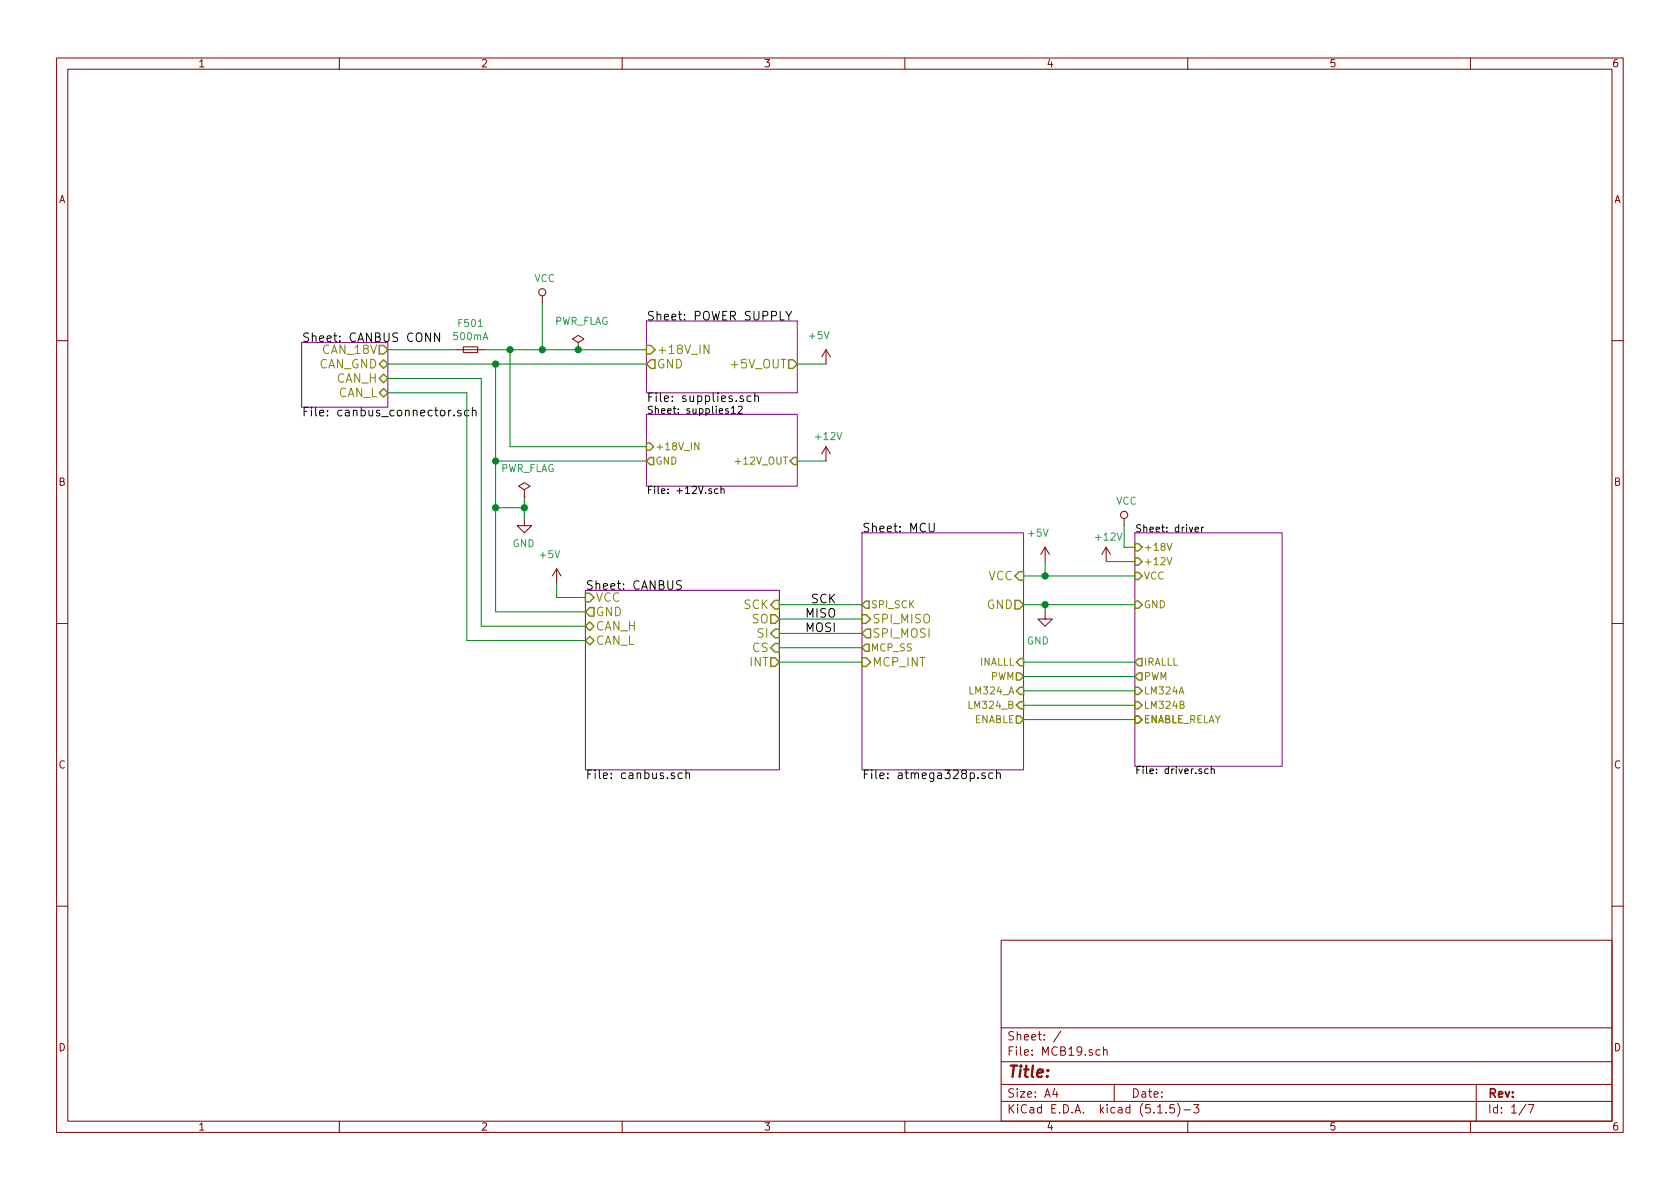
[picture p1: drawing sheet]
<svg xmlns="http://www.w3.org/2000/svg" width="297mm" height="210mm" viewBox="0 0 297 210" stroke-linecap="round" stroke-linejoin="round" font-family="sans-serif">
<g fill="none" stroke="#840000" stroke-width=".18">
<path d="M10 10.3h277v189.9h-277zM12 12.2h273v186.1h-273zM60 10.3v1.9M110 10.3v1.9M160 10.3v1.9M210 10.3v1.9M260 10.3v1.9M95.9 52.3v1.3M10 60.2h2M80.6 61.8h5.1M81.9 61.3h2.6v1.1h-2.6zM102.2 60.6l1.1-.7-1.1-.6-1 .6 1 .7v1.2"/>
<path d="M102.2 61.8h.1M146 61.8l.8 1.3M146 61.8v2.6M146 79v2.5M146 61.8l-.7 1.3M146 79l-.7 1.3M146 79l.8 1.3M285 60.2h2M92.7 86.6l1-.6-1-.7-1 .7 1 .6v1.3M92.7 87.9h.1M92.7 91.7v1.3h-1.3l1.3 1.2 1.3-1.2h-1.3M184.8 96.8l.7 1.2"/>
<path d="M184.8 96.8v2.5M184.8 96.8l-.8 1.2M195.6 96.8l-.8 1.2M195.6 96.8v2.5M195.6 96.8l.7 1.2M198.8 91.7v1.3M10 110.3h2M98.4 100.6l.8 1.2M98.4 100.6v2.5M98.4 100.6l-.7 1.2M184.8 108.2v1.3h-1.3l1.3 1.2 1.3-1.2h-1.3M285 110.3h2"/>
<path d="M10 160.2h2M177 166.3h108v32h-108zM285 160.2h2M60 198.3v1.9M110 198.3v1.9M160 198.3v1.9M177 194.8h108M177 191.8h108M177 187.8h108M177 181.8h108M186.5 192.5l-.4 1h1M186.8 193v1"/>
<path d="M187.6 182.3l-1.3 2M194.5 185.7l-.4-.1-.3 .3v.6l.3 .1 .4-.1M195.1 185.7l.2-.1 .4 .1 .1 .9M195.1 185.1v1.5M197 191.8v3M204.7 196.8h.8M206.2 196.7v.1M207.6 195.3h-.7l-.1 .7 .2-.1 .5 .1 .2 .2-.1 .5-.2 .1-.6-.1M208.2 195.1a1.71 1.71 0 0 1 0 2.3M209.3 196.3h1.2M210 198.3v1.9M211 195.3h1l-.5 .6 .4 .1v.7l-.2 .1-.7-.1"/>
<path d="M260 198.3v1.9M261 191.8v6.5M269.8 195.2l-1.2 2M270.2 195.3h1l-.6 1.5"/>
<circle cx="95.9" cy="51.7" r=".63"/>
<circle cx="198.8" cy="91.1" r=".63"/>
</g>
<path d="M114.3 56.8h26.7v12.7h-26.7zM53.3 60.6h15.3v11.4h-15.3zM114.3 73.3h26.7v12.7h-26.7zM152.4 94.2h28.6v41.9h-28.6zM200.7 94.2h26v41.3h-26zM103.5 104.4h34.3v31.7h-34.3z" fill="none" stroke="#840084" stroke-width=".18"/>
<g fill="none" stroke="#000" stroke-width=".18">
<path d="M77.7 58.9v1.5l-.9-1.5v1.5M139 55.1l.5 .7 .5-.7M139.5 55.8v.8M80.3 73.4v.2M81.5 72.6l-.4-.1-.2 .2 .1 .3 .5 .1v.4h-.6M82.9 72.6l-.5-.1-.3 .3v.4l.2 .3h.6M83.5 72.7l.1-.1a.37 .37 0 0 1 .6 .1v.9M83.5 72v1.6M129.3 72.2l.4-.4v1.3M129.3 73.1h.7M130.5 72l.5-.2 .2 .4-.7 .9h.7M131.4 70.1a.37 .37 0 0 0-.6 .1l.1 .2 .6 .3-.2 .3-.5-.1"/>
<path d="M132.8 70.1l-.4-.1-.3 .3 .1 .6h.6M133.5 70.1a.37 .37 0 0 1 .6 .1v.8M133.5 69.5v1.5M126.9 86.5l-.3-.1-.3 .3 .2 .5h.4M127.5 86.6l.2-.2 .3 .1v.8M127.5 86v1.3M164.3 92.5l.1 1.4a.48 .48 0 0 0 .7 0l.1-1.4M211.3 93.6l.6-.1v-.2l-.4-.1-.2 .2 .1 .6h.5M212.4 93.2v.9M212.8 93.2l-.4 .2M120.5 102.8l-.6-.1-.2 .1v.5l.6 .3 .2 .3-.3 .3-.6-.1M120.6 136.7h-.4l-.2 .1v.7a.48 .48 0 0 0 .6 .1"/>
<path d="M121.3 136.8l.2-.1h.4v1M121.3 136.2v1.5M174.2 136.7a.37 .37 0 0 0-.6 .2l.1 .2 .5 .3-.2 .3-.4-.1M175.5 136.7h-.4l-.2 .1v.7a.48 .48 0 0 0 .6 .1M176.2 136.8l.2-.1h.4l.1 1M176.2 136.2v1.5M213.6 136h-.4l-.2 .2 .1 .5h.5M214.1 136.1l.2-.1h.3l.1 .8M214.1 135.5v1.3"/>
</g>
<g fill="none" stroke="#848400" stroke-width=".25">
<path d="M67.1 69.5l.7-.8 .8 .8-.8 .7zM67.1 61.1h.7l.8 .7-.8 .8h-.7zM67.1 64.4l.7-.8 .8 .8-.8 .7zM67.8 66.2l.8 .7-.8 .8-.7-.8zM114.3 61.1h.8l.7 .7-.7 .8h-.8zM114.3 78.4h.6l.7 .6-.7 .6h-.6zM115.1 63.6h.7v1.5h-.7l-.8-.7zM139.4 63.6h.8l.8 .8-.8 .7h-.8zM114.9 80.9h.7v1.3h-.7l-.6-.7zM140.3 80.9h.7v1.3h-.7l-.6-.7zM200.7 98.7h.6l.6 .6-.6 .6h-.6zM200.7 96.1h.6l.6 .7-.6 .6h-.6z"/>
<path d="M103.5 108.2l.8-.8h.7v1.6h-.7zM103.5 104.9h.8l.7 .8-.7 .7h-.8zM103.5 110.7l.8-.7 .7 .7-.7 .8zM103.5 113.3l.8-.8 .7 .8-.7 .7zM136.3 108.7h.7l.8 .8-.8 .7h-.7zM136.3 114.5l.7-.7h.8v1.5h-.8zM136.3 106.9l.7-.7h.8v1.5h-.8zM136.3 116.3h.7l.8 .8-.8 .8h-.7zM137 111.2h.8v1.6h-.8l-.7-.8zM152.4 108.7h.8l.7 .8-.7 .7h-.8zM152.4 116.3h.8l.7 .8-.7 .8h-.8zM153 106.3h.7v1.3h-.7l-.6-.7z"/>
<path d="M153 113.9h.7v1.3h-.7l-.6-.7zM153.2 111.2h.7v1.6h-.7l-.8-.8zM179.5 106.2h.7l.8 .7-.8 .8h-.7zM179.7 119h.6l.7 .6-.7 .7h-.6zM180.2 101.1h.8v1.5h-.8l-.7-.8zM180.3 116.5h.7v1.2h-.7l-.6-.6zM200.7 101.2h.6l.6 .6-.6 .7h-.6zM200.7 106.3h.6l.6 .6-.6 .7h-.6zM201.3 116.5h.6v1.2h-.6l-.6-.6zM201.3 119h.6v1.3h-.6l-.6-.7zM179.7 126.6h.6l.7 .6-.7 .7h-.6zM180.3 121.5h.7v1.3h-.7l-.6-.6z"/>
<path d="M180.3 124.1h.7v1.2h-.7l-.6-.6zM200.7 121.5h.6l.6 .7-.6 .6h-.6zM200.7 126.6h.6l.6 .6-.6 .7h-.6zM200.7 124.1h.6l.6 .6-.6 .6h-.6z"/>
</g>
<path d="M123.6 78.3v1.2l-.8-1.2v1.2M125.3 61v1.5l-.8-1.5v1.5M130 81.6h1M206.3 98.6l.5 1.3 .4-1.3M206.3 96.1l.5 1.2 .4-1.2M208.7 124.6h.5l.1-.2v-.3l-.6-.1v1.3h.4l.2-.2 .1-.3-.3-.2" fill="none" stroke="#848400" stroke-width=".18"/>
<g fill="none" stroke="#008400" stroke-width=".18">
<path d="M95.9 53.6v8.2M68.6 61.8h12M68.6 66.9h16.5v43.8h18.4M68.6 69.5h13.9v43.8h21M68.6 64.4h45.7M85.7 61.8h28.6M87.6 64.4v43.8h15.9M90.2 61.8v17.2h24.1M141 64.4h5M87.6 81.5h26.7M87.6 89.8h5.1M92.7 87.9v3.8"/>
<path d="M141 81.5h5M184.8 99.3v2.5M195.6 99.3h5.1M198.8 93v3.8h1.9M98.4 103.1v2.6h5.1M137.8 117.1h14.6M137.8 106.9h14.6M137.8 114.5h14.6M137.8 109.5h14.6M137.8 112h14.6M181 117.1h19.7M181 119.6h19.7"/>
<path d="M181 106.9h19.7M181 101.8h19.7M184.8 106.9v1.3M181 122.2h19.7M181 124.7h19.7M181 127.2h19.7"/>
</g>
<g fill="#008400" stroke="#008400" stroke-width=".25">
<circle cx="184.8" cy="106.9" r=".51"/>
<circle cx="184.8" cy="101.8" r=".51"/>
<circle cx="87.6" cy="64.4" r=".51"/>
<circle cx="87.6" cy="81.5" r=".51"/>
<circle cx="95.9" cy="61.8" r=".51"/>
<circle cx="92.7" cy="89.8" r=".51"/>
<circle cx="90.2" cy="61.8" r=".51"/>
<circle cx="102.2" cy="61.8" r=".51"/>
<circle cx="87.6" cy="89.8" r=".51"/>
</g>
<text font-size="2.8" fill="#840000" x="178" y="190.5">Title:</text>
<g font-size="2.1">
<text x="114.3" y="56.7">Sheet: POWER SUPPLY</text>
<text x="53.3" y="60.5">Sheet: CANBUS CONN</text>
<text x="114.3" y="71.1">File: supplies.sch</text>
<text x="53.3" y="73.6">File: canbus_connector.sch</text>
<text x="152.4" y="94.1">Sheet: MCU</text>
<text x="103.5" y="104.3">Sheet: CANBUS</text>
<text x="143.5" y="106.7">SCK</text>
<text x="142.5" y="111.8">MOSI</text>
<text x="142.5" y="109.2">MISO</text>
<text x="103.5" y="137.8">File: canbus.sch</text>
<text x="152.4" y="137.8">File: atmega328p.sch</text>
</g>
<g font-size="2.1" fill="#848400">
<text x="56.3" y="65.1">CAN_GND</text>
<text x="57.3" y="62.6">CAN_18V</text>
<text x="116.1" y="65.1">GND</text>
<text x="116.1" y="62.6">+18V_IN</text>
<text x="129.7" y="65.1">+5V_OUT</text>
<text x="59.5" y="67.7">CAN_H</text>
<text x="59.7" y="70.2">CAN_L</text>
<text x="105.3" y="106.4">VCC</text>
<text x="131.5" y="107.7">SCK</text>
<text x="174.5" y="107.7">GND</text>
<text x="174.7" y="102.6">VCC</text>
<text x="105.3" y="109">GND</text>
<text x="105.3" y="111.5">CAN_H</text>
<text x="132.9" y="110.2">SO</text>
<text x="134" y="112.8">SI</text>
<text x="154.2" y="110.2">SPI_MISO</text>
<text x="154.2" y="112.8">SPI_MOSI</text>
<text x="105.3" y="114">CAN_L</text>
<text x="132.6" y="117.9">INT</text>
<text x="133.1" y="115.3">CS</text>
<text x="154.2" y="117.9">MCP_INT</text>
</g>
<g font-size="2.1" fill="#840000">
<text x="178" y="184">Sheet: /</text>
<text x="178" y="186.7">File: MCB19.sch</text>
<text x="178" y="196.9">KiCad E.D.A. kicad (5.1.5)-3</text>
<text x="178" y="194.1">Size: A4</text>
<text x="200" y="194.1">Date:</text>
<text x="263" y="194.1">Rev:</text>
<text x="263" y="196.9">Id: 1/7</text>
</g>
<g font-size="1.8" fill="#840000">
<text x="35" y="11.9">1</text>
<text x="85" y="11.9">2</text>
<text x="135" y="11.9">3</text>
<text x="185" y="11.9">4</text>
<text x="235" y="11.9">5</text>
<text x="285" y="11.9">6</text>
<text x="10.4" y="35.9">A</text>
<text x="285.4" y="35.9">A</text>
<text x="10.4" y="85.9">B</text>
<text x="285.4" y="85.9">B</text>
<text x="10.4" y="135.9">C</text>
<text x="285.4" y="135.9">C</text>
<text x="10.4" y="185.9">D</text>
<text x="285.4" y="185.9">D</text>
<text x="35" y="199.9">1</text>
<text x="85" y="199.9">2</text>
<text x="135" y="199.9">3</text>
<text x="185" y="199.9">4</text>
<text x="235" y="199.9">5</text>
<text x="285" y="199.9">6</text>
</g>
<g font-size="1.8" fill="#008484">
<text x="94.5" y="49.9">VCC</text>
<text x="81.2" y="57.8">F501</text>
<text x="97.9" y="57.4">PWR_FLAG</text>
<text x="143.2" y="60">+5V</text>
<text x="80.3" y="60.1">500mA</text>
<text x="144.3" y="77.8">+12V</text>
<text x="88.4" y="83.5">PWR_FLAG</text>
<text x="197.3" y="89.2">VCC</text>
<text x="181.9" y="94.9">+5V</text>
<text x="193.9" y="95.6">+12V</text>
<text x="90.6" y="96.8">GND</text>
<text x="95.6" y="98.7">+5V</text>
<text x="181.6" y="114">GND</text>
</g>
<g font-size="1.8">
<text x="114.3" y="73.2">Sheet: supplies12</text>
<text x="114.3" y="87.3">File: +12V.sch</text>
<text x="200.7" y="94.1">Sheet: driver</text>
<text x="200.7" y="136.9">File: driver.sch</text>
</g>
<g font-size="1.8" fill="#848400">
<text x="115.8" y="82.2">GND</text>
<text x="115.8" y="79.6">+18V_IN</text>
<text x="130.6" y="82.2">+12V_OUT</text>
<text x="202.2" y="99.9">+12V</text>
<text x="202.2" y="97.4">+18V</text>
<text x="153.9" y="107.6">SPI_SCK</text>
<text x="202.2" y="102.5">VCC</text>
<text x="202.2" y="107.6">GND</text>
<text x="153.9" y="115.2">MCP_SS</text>
<text x="173.2" y="117.7">INALLL</text>
<text x="202.2" y="117.7">IRALLL</text>
<text x="171.7" y="122.8">LM324_A</text>
<text x="171.7" y="125.3">LM324_B</text>
<text x="175.1" y="120.3">PWM</text>
<text x="202.2" y="120.3">PWM</text>
<text x="202.2" y="122.8">LM324A</text>
<text x="202.2" y="125.3">LM324B</text>
<text x="172.2" y="127.9">ENABLE</text>
<text x="202.2" y="127.9">ENABLE</text>
<text x="202.2" y="127.9">ENABLE_RELAY</text>
</g>
</svg>
